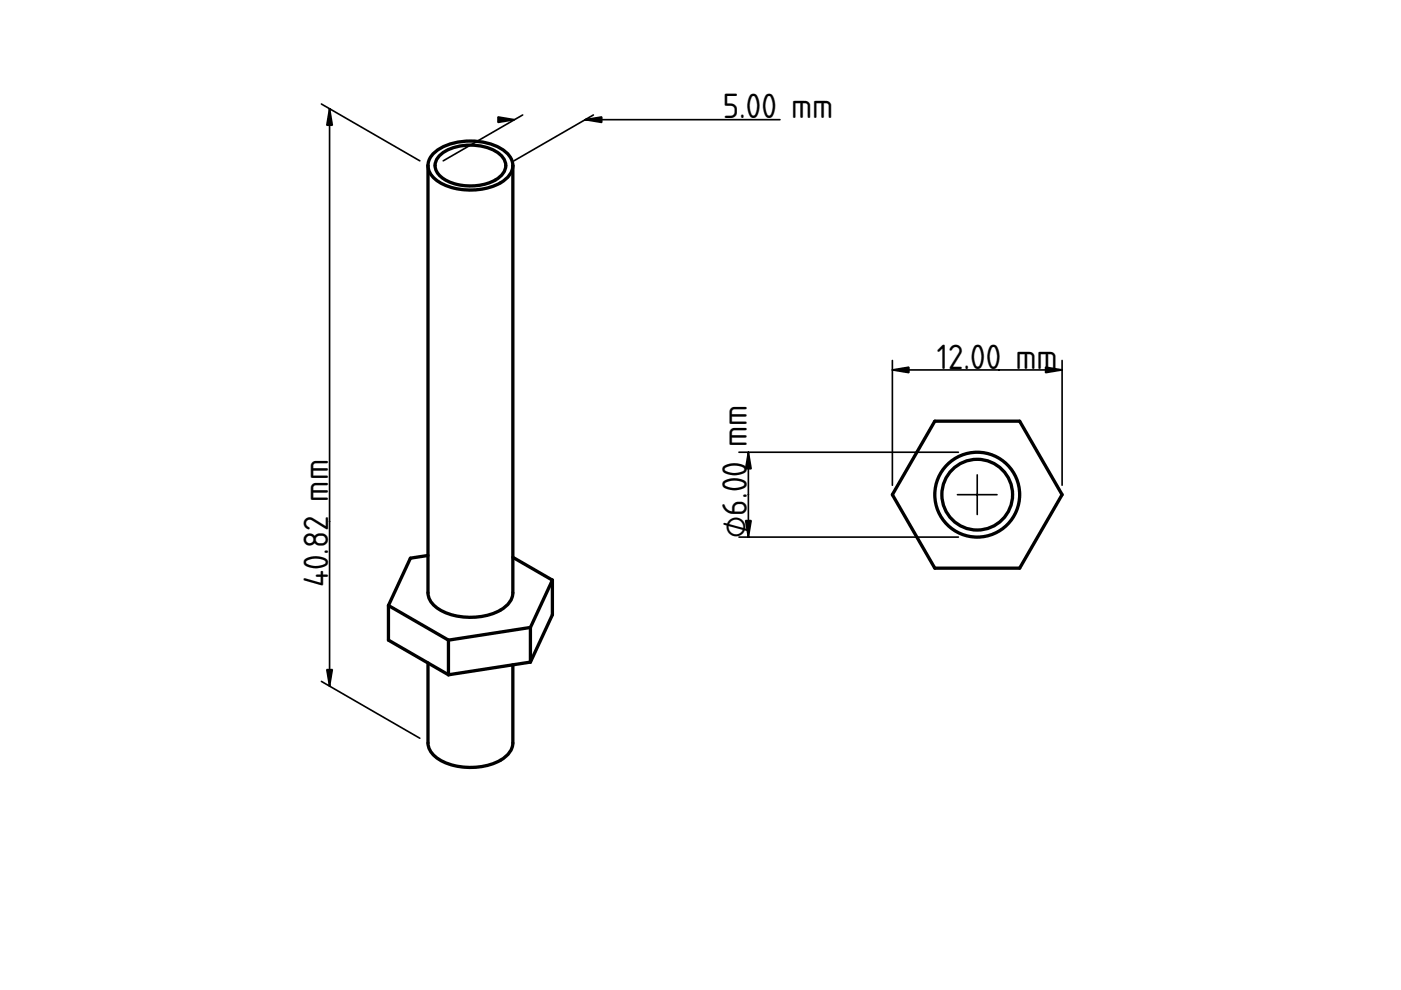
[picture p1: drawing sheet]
<svg xmlns="http://www.w3.org/2000/svg" width="297mm" height="210mm" viewBox="0 0 297 210" stroke-linecap="round" stroke-linejoin="round" font-family="sans-serif">
<path d="M99.7 96.3h.1" fill="none" stroke="#000" stroke-width=".21"/>
<g fill="#fff">
<path d="M90.7 140.6l4.4 2.5 13.6-2.1v16.5a4.9 4.9 0 0 1-3.4 4.1 13.9 13.9 0 0 1-12.7-.9 4.2 4.2 0 0 1-1.9-3.2z" fill-rule="evenodd"/>
<path d="M87 118.3l3.7-.5v7.9a4.8 4.8 0 0 0 3.5 4.1 13.9 13.9 0 0 0 12.6-.9 4.1 4.1 0 0 0 1.9-3.2v-7.5l8.4 4.8-4.6 10-17.4 2.7-12.7-7.3z" fill-rule="evenodd"/>
<path d="M95.1 135.7l17.4-2.7v7.4l-17.4 2.7z" fill-rule="evenodd"/>
<path d="M93.1 33.1a10.1 10.1 0 0 1 9-2.1 6.3 6.3 0 0 1 5 3.4 3.4 3.4 0 0 1-2.1 3.8 11.3 11.3 0 0 1-11.5-.7 2.89 2.89 0 0 1-.4-4.4z" fill-rule="evenodd"/>
<path d="M82.4 128.4l12.7 7.3v7.4l-12.7-7.4z" fill-rule="evenodd"/>
<path d="M117.1 123v7.3l-4.6 10.1v-7.4z" fill-rule="evenodd"/>
</g>
<g fill="none" stroke="#000" stroke-width=".7">
<path d="M90.7 35.1a4.8 4.8 0 0 0 3.5 4.1 13.9 13.9 0 0 0 12.6-.9 4.1 4.1 0 0 0 1.9-3.2M90.7 35.1a4.8 4.8 0 0 1 3.1-3.9 14 14 0 0 1 12.7 .5 4.4 4.4 0 0 1 2.2 3.4M90.7 35.1v90.6a4.8 4.8 0 0 0 3.5 4.1 13.9 13.9 0 0 0 12.6-.9 4.1 4.1 0 0 0 1.9-3.2v-90.6M93.1 33.1a10.1 10.1 0 0 1 9-2.1 6.3 6.3 0 0 1 5 3.4 3.4 3.4 0 0 1-2.1 3.8 11.3 11.3 0 0 1-11.5-.7 2.89 2.89 0 0 1-.4-4.4zM90.7 117.8l-3.7 .5-4.6 10.1M108.7 118.2l8.4 4.8M82.4 128.4v7.3l12.7 7.4M82.4 128.4l12.7 7.3M95.1 135.7v7.4M112.5 133v7.4M112.5 133l-17.4 2.7M117.1 123v7.3l-4.6 10.1"/>
<path d="M117.1 123l-4.6 10M90.7 140.6v16.9a4.8 4.8 0 0 0 3.5 4.1 13.9 13.9 0 0 0 12.6-.8 4.1 4.1 0 0 0 1.9-3.3v-16.5M112.5 140.4l-17.4 2.7"/>
</g>
<path d="M99.7 96.3h.1" fill="none" stroke="#000" stroke-width=".21"/>
<path d="M68.1 22.1l20.9 12M69.9 23.1v122.4M110.8 24.4l-16.8 9.7M124.1 25.4h41.3M125.8 24.4l-16.8 9.7M68.1 144.5l20.9 12" fill="none" stroke="#000" stroke-width=".35"/>
<path d="M69.9 23.1l.6 3.4h-1.2zM105.6 24.8l3.5 .6-3.5 .6zM124.1 25.4l3.5-.6v1.2zM69.3 142h1.2l-.6 3.5z" fill="#000" stroke="#000" stroke-width=".35"/>
<path d="M198.2 89.3h18l9 15.6-9 15.6h-18l-9-15.6z" fill-rule="evenodd" fill="#fff"/>
<path d="M207.2 104.9h.1" fill="none" stroke="#000" stroke-width=".21"/>
<circle cx="207.2" cy="104.9" r="9" fill="#fff"/>
<path d="M207.2 104.9h.1" fill="none" stroke="#000" stroke-width=".21"/>
<circle cx="207.2" cy="104.9" r="7.5" fill="#fff"/>
<path d="M207.2 104.9h.1" fill="none" stroke="#000" stroke-width=".21"/>
<g fill="none" stroke="#000" stroke-width=".7">
<path d="M198.2 89.3h18l9 15.6-9 15.6h-18l-9-15.6z"/>
<circle cx="207.2" cy="104.9" r="9"/>
<circle cx="207.2" cy="104.9" r="7.5"/>
</g>
<g fill="#000" stroke="#000" stroke-width=".35">
<path d="M189.2 78.4l3.5-.6v1.2zM221.7 77.8l3.5 .6-3.5 .6zM158.7 95.9l.6 3.5h-1.2zM158.1 110.4h1.2l-.6 3.5z"/>
<path d="M207.2 100.7v8.4zM203 104.9h8.4z" fill-rule="evenodd"/>
</g>
<path d="M189.2 76.4v26.5M189.2 78.4h36M225.2 76.4v26.5M156.7 95.9h46.5M158.7 95.9v18M156.7 113.9h46.5" fill="none" stroke="#000" stroke-width=".35"/>
<g font-size="7">
<text x="153.2" y="25.1">5.00 mm</text>
<text x="198.6" y="78.1">12.00 mm</text>
<text x="158.4" y="94.8" transform="rotate(-90 158.4 94.8)">mm</text>
<text x="158.4" y="114" transform="rotate(-90 158.4 114)">⌀6.00</text>
<text x="69.6" y="124.5" transform="rotate(-90 69.6 124.5)">40.82 mm</text>
</g>
</svg>
